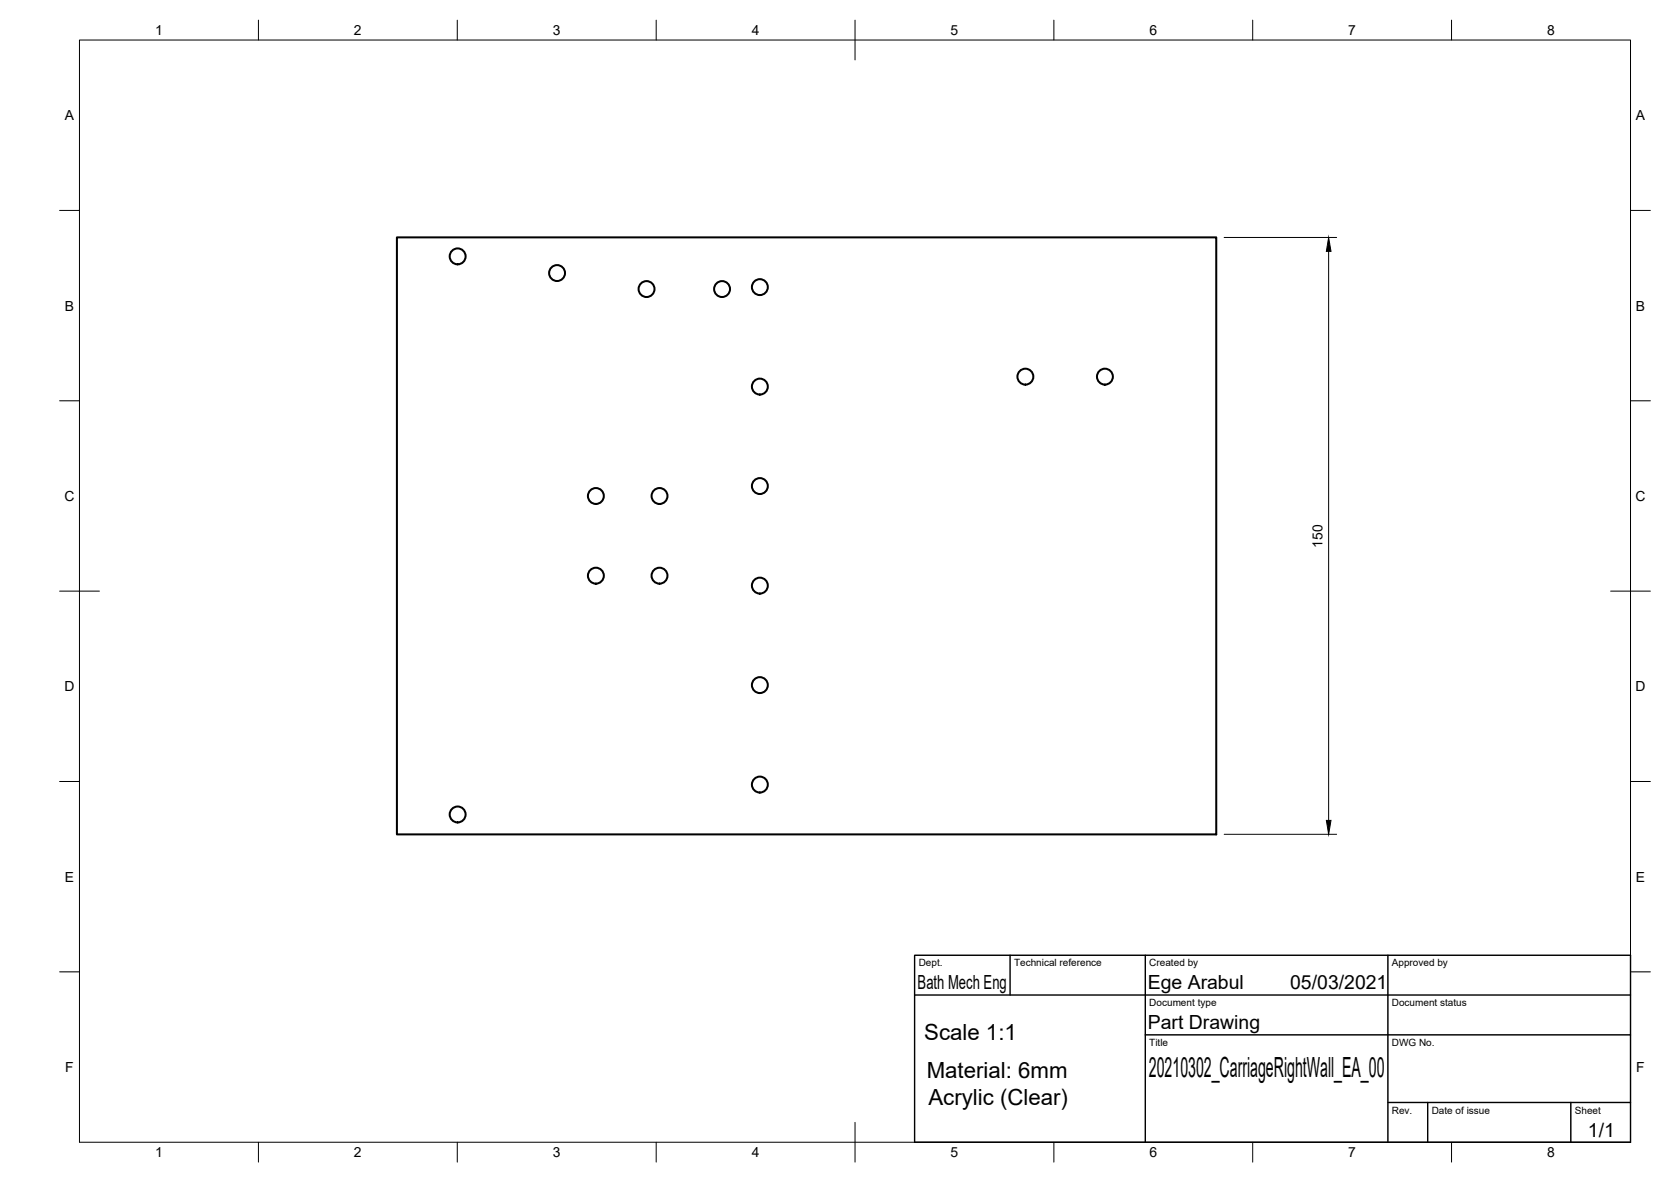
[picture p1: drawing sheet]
<svg xmlns="http://www.w3.org/2000/svg" width="420mm" height="297mm" viewBox="0 0 420 297" stroke-linecap="round" stroke-linejoin="round" font-family="sans-serif">
<!-- layer: Visible -->
<g fill="none" stroke="#000" stroke-width=".51">
<path d="M99.8 59.7h206v150h-206z"/>
<circle cx="115.1" cy="64.4" r="2"/>
<circle cx="140.1" cy="68.6" r="2"/>
<circle cx="162.6" cy="72.6" r="2"/>
<circle cx="181.6" cy="72.6" r="2"/>
<circle cx="191.1" cy="72.2" r="2"/>
<circle cx="191.1" cy="97.2" r="2"/>
<circle cx="257.8" cy="94.7" r="2"/>
<circle cx="277.8" cy="94.7" r="2"/>
<circle cx="149.8" cy="124.6" r="2"/>
<circle cx="165.8" cy="124.6" r="2"/>
<circle cx="191.1" cy="122.1" r="2"/>
<circle cx="149.8" cy="144.7" r="2"/>
<circle cx="165.8" cy="144.7" r="2"/>
<circle cx="191.1" cy="147.2" r="2"/>
<circle cx="191.1" cy="172.2" r="2"/>
<circle cx="191.1" cy="197.2" r="2"/>
<circle cx="115.1" cy="204.7" r="2"/>
</g>
<!-- layer: Border -->
<g fill="none" stroke="#000" stroke-width=".25">
<path d="M20 10.1h390v276.9h-390zM65 5.1v5M115 5.1v5M165 5.1v5M215 5.1v10M265 5.1v5M315 5.1v5M365 5.1v5M15 52.9h5M410 52.9h5M15 100.7h5M410 100.7h5"/>
<path d="M15 148.6h10M405 148.6h10M15 196.4h5M410 196.4h5M15 244.2h5M410 244.2h5M65 287v5M115 287v5M165 287v5M215 282.1v9.9M265 287v5M315 287v5"/>
<path d="M365 287v5"/>
</g>
<!-- layer: TitleBlock -->
<path d="M230 240.1h180v46.9h-180zM230 250h180M254 240.1v9.9M288 240.1v46.9M349 240.1v46.9M288 260.1h122M349 277.1h61M359 277.1v9.9M395 277.1v9.9" fill="none" stroke="#000" stroke-width=".36"/>
<!-- layer: Dimensions -->
<path d="M307.8 59.7h28.3M334.1 63.2v143M307.8 209.7h28.3" fill="none" stroke="#000" stroke-width=".25"/>
<path d="M334.1 59.7l.6 3.5h-1.2zM333.5 206.2h1.2l-.6 3.5z" fill="#000" stroke="#000" stroke-width=".25"/>
<text font-size="7" x="288.9" y="270.6">20210302_CarriageRightWall_EA_00</text>
<g font-size="5.6">
<text x="232.4" y="261.4">Scale 1:1</text>
<text x="233" y="270.9">Material: 6mm</text>
<text x="233.4" y="277.7">Acrylic (Clear)</text>
</g>
<g font-size="4.9">
<text x="230.7" y="248.5">Bath Mech Eng</text>
<text x="288.6" y="248.5">Ege Arabul</text>
<text x="324.4" y="248.6">05/03/2021</text>
<text x="288.6" y="258.6">Part Drawing</text>
<text x="399.3" y="285.8">1/1</text>
</g>
<g font-size="3.5">
<text x="39" y="8.8">1</text>
<text x="89" y="8.8">2</text>
<text x="139" y="8.8">3</text>
<text x="189" y="8.8">4</text>
<text x="239" y="8.8">5</text>
<text x="289" y="8.8">6</text>
<text x="339" y="8.8">7</text>
<text x="389" y="8.8">8</text>
<text x="16.3" y="30.2">A</text>
<text x="411.3" y="30.2">A</text>
<text x="16.3" y="78">B</text>
<text x="411.3" y="78">B</text>
<text x="16.2" y="125.9">C</text>
<text x="411.2" y="125.9">C</text>
<text x="332.5" y="137.7" transform="rotate(-90 332.5 137.7)">150</text>
<text x="16.2" y="173.7">D</text>
<text x="411.2" y="173.7">D</text>
<text x="16.3" y="221.6">E</text>
<text x="411.3" y="221.6">E</text>
<text x="16.4" y="269.4">F</text>
<text x="411.4" y="269.4">F</text>
<text x="39" y="290.8">1</text>
<text x="89" y="290.8">2</text>
<text x="139" y="290.8">3</text>
<text x="189" y="290.8">4</text>
<text x="239" y="290.8">5</text>
<text x="289" y="290.8">6</text>
<text x="339" y="290.8">7</text>
<text x="389" y="290.8">8</text>
</g>
<g font-size="2.5">
<text x="231" y="242.9">Dept.</text>
<text x="255" y="242.9">Technical reference</text>
<text x="289" y="242.9">Created by</text>
<text x="350" y="242.9">Approved by</text>
<text x="289" y="252.8">Document type</text>
<text x="350" y="252.8">Document status</text>
<text x="289" y="262.9">Title</text>
<text x="350" y="262.9">DWG No.</text>
<text x="350" y="279.9">Rev.</text>
<text x="360" y="279.9">Date of issue</text>
<text x="396" y="279.9">Sheet</text>
</g>
</svg>
